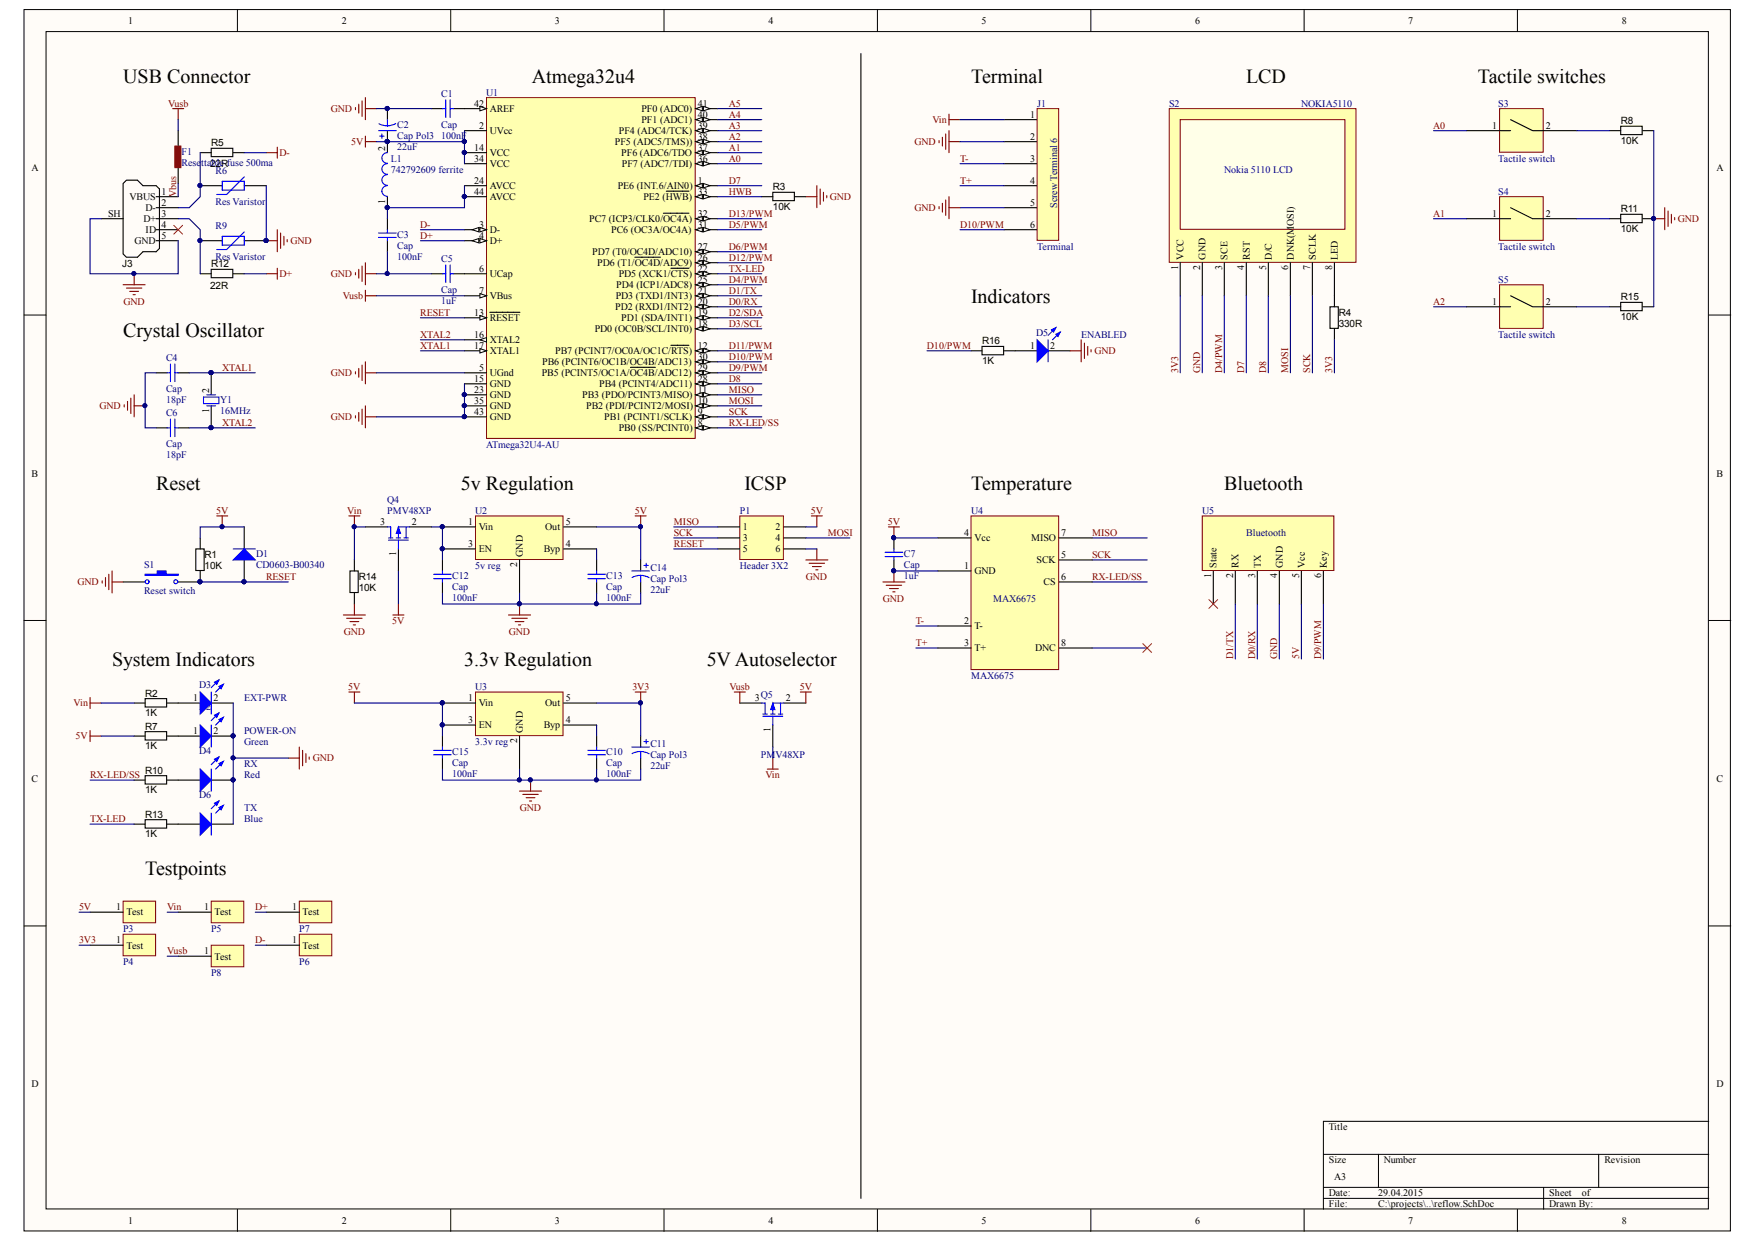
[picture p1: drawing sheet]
# Altium project Reflow.PrjPcb
1 sheet, 59 parts. Net scope: global (net labels, ports and power ports of the same name join across sheets).
Board file: reflow.PcbDoc

## Sheet reflow.SchDoc
size A3

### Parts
C1  Cap  value 100nF  [CAP-0603-GEN]
C2  Cap Pol3  value 22uF  [CAP-0603-POL]
C3  Cap  value 100nF  [CAP-0603-GEN]
C4  Cap  value 18pF  [CAP-0603-GEN]
C5  Cap  value 1uF  [CAP-0603-GEN]
C6  Cap  value 18pF  [CAP-0603-GEN]
C7  Cap  value 1uF  [CAP-0603-GEN]
C10  Cap  value 100nF  [CAP-0603-GEN]
C11  Cap Pol3  value 22uF  [CAP-0603-POL]
C12  Cap  value 100nF  [CAP-0603-GEN]
C13  Cap  value 100nF  [CAP-0603-GEN]
C14  Cap Pol3  value 22uF  [CAP-0603-POL]
C15  Cap  value 100nF  [CAP-0603-GEN]
D1  CD0603-B00340  [DIODE-0603]
D2  POWER-ON  [LED-0603]
D3  EXT-PWR  [LED-0603]
D4  RX  [LED-0603]
D5  ENABLED  [LED-0603]
D6  TX  [LED-0603]
F1  Resettable fuse 500ma  [FUSE-0603]
J1  Terminal  [HEADER-3x2-RIGHT]
J3  USB Micro Type B (recommended if hand soldering)  [USB-MICRO-B]  (value not drawn)
L1  742792609 ferrite  [CAP-0603-GEN]
P1  Header 3X2  [TAG-CONNECT]
P3  TESTPOINT  [Testpoint]  (value not drawn)
P4  TESTPOINT  [Testpoint]  (value not drawn)
P5  TESTPOINT  [Testpoint]  (value not drawn)
P6  TESTPOINT  [Testpoint]  (value not drawn)
P7  TESTPOINT  [Testpoint]  (value not drawn)
P8  TESTPOINT  [Testpoint]  (value not drawn)
Q4  PMV48XP  [SOT23-3]
Q5  PMV48XP  [SOT23-3]
R1  value 10K  [RES-0603]  (hidden comment: Thick Film)
R2  value 1K  [RES-0603]  (hidden comment: Thick Film)
R3  value 10K  [RES-0603]  (hidden comment: Thick Film)
R4  value 330R  [RES-0603]  (hidden comment: Thick Film)
R5  value 22R  [RES-0603]  (hidden comment: Thick Film)
R6  Res Varistor  [RES-0603]
R7  value 1K  [RES-0603]  (hidden comment: Thick Film)
R8  value 10K  [RES-0603]  (hidden comment: Thick Film)
R9  Res Varistor  [RES-0603]
R10  value 1K  [RES-0603]  (hidden comment: Thick Film)
R11  value 10K  [RES-0603]  (hidden comment: Thick Film)
R12  value 22R  [RES-0603]  (hidden comment: Thick Film)
R13  value 1K  [RES-0603]  (hidden comment: Thick Film)
R14  value 10K  [RES-0603]  (hidden comment: Thick Film)
R15  value 10K  [RES-0603]  (hidden comment: Thick Film)
R16  value 1K  [RES-0603]  (hidden comment: Thick Film)
S1  Reset switch  [TACTILE-SWITCH]
S2  NOKIA5110  [NOKIA5110]
S3  Tactile switch  [TACTILE-SWITCH]
S4  Tactile switch  [TACTILE-SWITCH]
S5  Tactile switch  [TACTILE-SWITCH]
U1  ATmega32U4-AU  [44ML_N]
U2  5v reg  [SOT23-5]
U3  3.3v reg  [SOT23-5]
U4  MAX6675  [SO8_N]
U5  Bluetooth module  [BLUETOOTH-MODULE]  (value not drawn)
Y1  16MHz  [XTAL-5032]

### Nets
3V3: C11.1 P4.1(Test) R4.2 S2.1(VCC) U3.5(Out)
5V: C2.1 C7.2 C14.1 C15.2 D1.2(K) L1.2 P1.2 P3.1(Test) Q4.1(S) Q5.2(D) R1.2 R7.2 U1.2(UVcc) U1.14(VCC) U1.34(VCC) U2.5(Out) U3.1(Vin) U3.3(EN) U4.4(Vcc) U5.5(Vcc)
D+: P7.1(Test) R12.2 U1.4(D+)
D-: P6.1(Test) R5.2 U1.3(D-)
GND: C1.2 C2.2 C3.1 C4.2 C5.2 C6.2 C7.1 C10.1 C11.2 C12.1 C13.1 C14.2 C15.1 D2.2(K) D3.2(K) D4.2(K) D5.2(K) D6.2(K) J1.2 J1.5 J3.5(GND) J3.SH(Shell) P1.6 R3.1 R6.2 R8.1 R9.2 R11.1 R14.2 R15.1 S1.1 S2.2(GND) U1.5(UGnd) U1.15(GND) U1.23(GND) U1.35(GND) U1.43(GND) U2.2(GND) U3.2(GND) U4.1(GND) U5.4(GND)
Vin: J1.1 P5.1(Test) Q4.3(G) Q5.1(S) R2.2 R14.1
Vusb: F1.0 P8.1(Test) Q5.3(G) U1.7(VBus)
A0: S3.1 U1.36(PF7_(ADC7/TDI))
A1: S4.1 U1.37(PF6_(ADC6/TDO)
A2: S5.1 U1.38(PF5_(ADC5/TMS)))
A3: U1.39(PF4_(ADC4/TCK))
A4: U1.40(PF1_(ADC1))
A5: U1.41(PF0_(ADC0))
D0/RX: U1.20(PD2_(RXD1/INT2)) U5.3(TX)
D1/TX: U1.21(PD3_(TXD1/INT3)) U5.2(RX)
D2/SDA: U1.19(PD1_(SDA/INT1))
D3/SCL: U1.18(PD0_(OC0B/SCL/INT0))
D4/PWM: S2.3(SCE) U1.25(PD4_(ICP1/ADC8))
D5/PWM: U1.31(PC6_(OC3A/OC4A))
D6/PWM: U1.27(PD7_(T0/OC4D/ADC10))
D7: S2.4(RST) U1.1(PE6_(INT.6/AIN0))
D8: S2.5(D/C) U1.28(PB4_(PCINT4/ADC11))
D9/PWM: U1.29(PB5_(PCINT5/OC1A/~{OC4B}/ADC12)) U5.6(Key)
D10/PWM: J1.6 R16.2 U1.30(PB6_(PCINT6/OC1B/OC4B/ADC13))
D11/PWM: U1.12(PB7_(PCINT7/OC0A/OC1C/~{RTS}))
D12/PWM: U1.26(PD6_(T1/~{OC4D}/ADC9))
D13/PWM: U1.32(PC7_(ICP3/CLK0/~{OC4A}))
HWB: R3.2 U1.33(PE2_(~{HWB}))
MISO: P1.1 U1.11(PB3_(PDO/PCINT3/MISO)) U4.7(MISO)
MOSI: P1.4 S2.6(DNK(MOSI)) U1.10(PB2_(PDI/PCINT2/MOSI))
RESET: D1.1(A) P1.5 R1.1 S1.2 U1.13(~{RESET})
RX-LED/SS: R10.2 U1.8(PB0_(SS/PCINT0)) U4.6(CS)
SCK: P1.3 S2.7(SCLK) U1.9(PB1_(PCINT1/SCLK)) U4.5(SCK)
T+: J1.4 U4.3(T+)
T-: J1.3 U4.2(T-)
TX-LED: R13.2 U1.22(PD5_(XCK1/~{CTS}))
Vbus: F1.1 J3.1(VBUS)
XTAL1: C4.1 U1.17(XTAL1) Y1.2(OSC2)
XTAL2: C6.1 U1.16(XTAL2) Y1.1(OSC1)
NetC1_1: C1.1 U1.42(AREF)
NetC3_2: C3.2 L1.1 U1.24(AVCC) U1.44(AVCC)
NetC5_1: C5.1 U1.6(UCap)
NetC10_2: C10.2 U3.4(Byp)
NetC12_2: C12.2 Q4.2(D) U2.1(Vin) U2.3(EN)
NetC13_2: C13.2 U2.4(Byp)
NetD2_1: D2.1(A) R7.1
NetD3_1: D3.1(A) R2.1
NetD4_1: D4.1(A) R10.1
NetD5_1: D5.1(A) R16.1
NetD6_1: D6.1(A) R13.1
NetJ3_2: J3.2(D-) R5.1 R6.1
NetJ3_3: J3.3(D+) R9.1 R12.1
NetR4_1: R4.1 S2.8(LED)
NetR8_2: R8.2 S3.2
NetR11_2: R11.2 S4.2
NetR15_2: R15.2 S5.2

Not connected (* = marked no-connect by the designer): J3 4(ID)*; U4 8(DNC)*; U5 1(State)*

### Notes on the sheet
- USB Connector
- (near U1) Atmega32u4
- (near J1) Terminal
- LCD
- Tactile switches
- Indicators
- Crystal Oscillator
- Reset
- 5v Regulation
- (near P1) ICSP
- Temperature
- Bluetooth
- System Indicators
- (near U3) 3.3v Regulation
- (near Q5) 5V Autoselector
- Green
- Red
- Blue
- Testpoints
